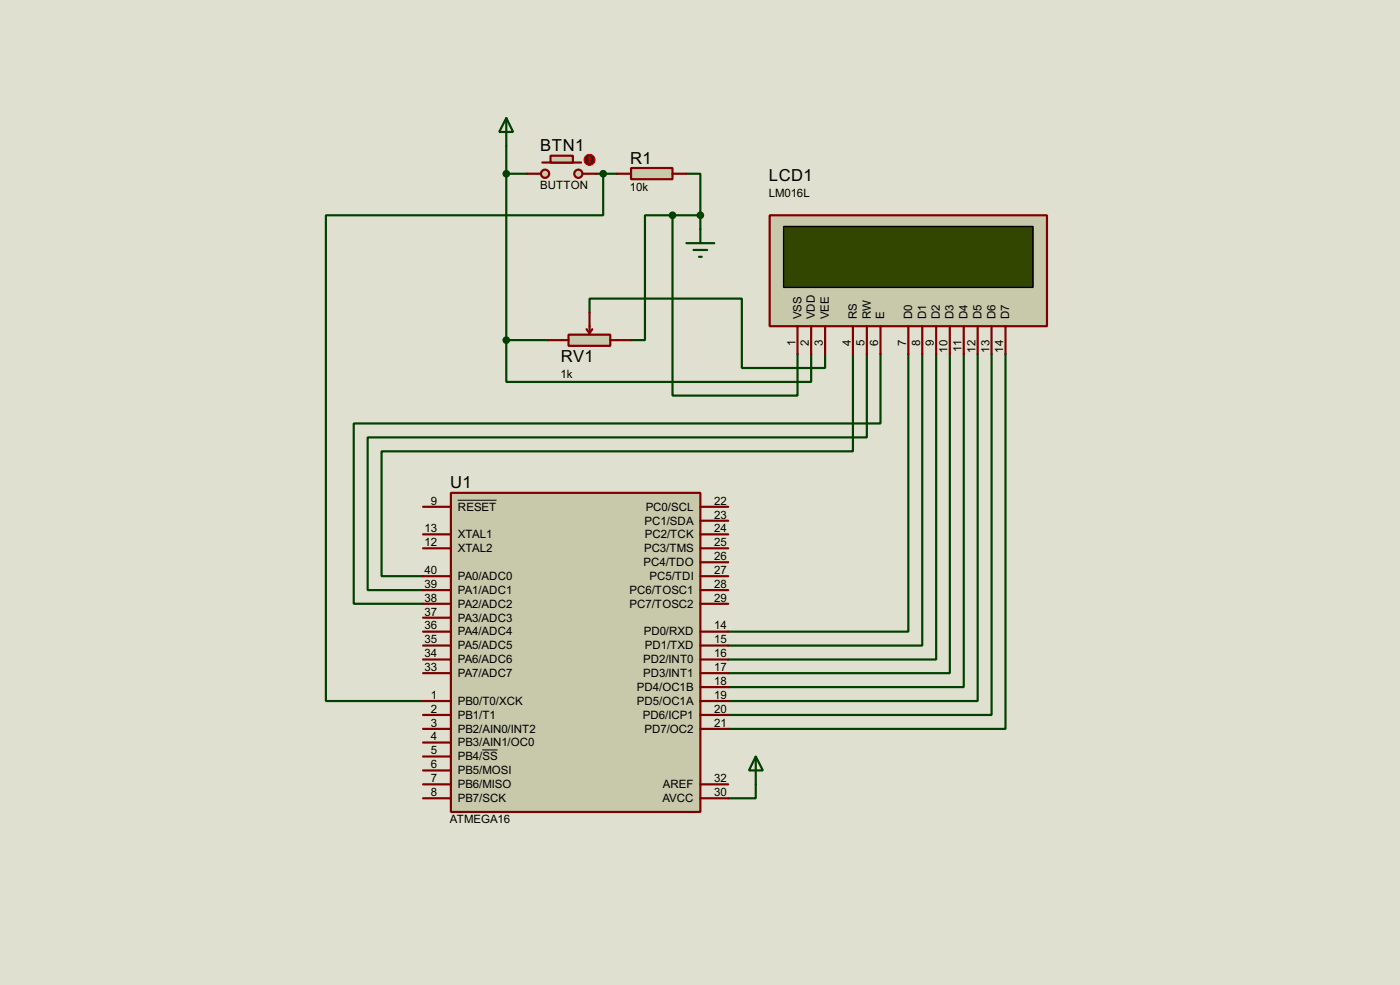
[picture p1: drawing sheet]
<svg xmlns="http://www.w3.org/2000/svg" width="256mm" height="180mm" viewBox="0 0 256 180" stroke-linecap="round" stroke-linejoin="round" font-family="sans-serif">
<path d="M0 0h256.5v180.3h-256.5z" fill="#e0e0d0"/>
<g fill="none" stroke="#004000" stroke-width=".4">
<path d="M92.8 26.7v35.6M92.8 31.8h3.8M109.3 31.8h3.8M110.5 31.8v7.6h-50.8v88.9h17.8M123.2 39.4h-5v22.9h-2.6M123.2 39.4v33h22.9v-7.6M123.2 39.4h5.1M125.8 31.8h2.5v7.6M128.3 39.4v2.6M108 57.2v-2.5h27.9v12.7h15.3v-2.6M92.8 62.3v7.6h55.8v-5.1M92.8 62.3h7.6"/>
<path d="M156.3 64.8v17.8h-86.4v22.9h7.6M158.8 64.8v15.3h-91.4v27.9h10.1M161.3 64.8v12.7h-96.5v33h12.7M166.4 64.8v50.8h-33M169 64.8v53.4h-35.6M171.5 64.8v55.9h-38.1M174 64.8v58.4h-40.6M176.6 64.8v61h-43.2M179.1 64.8v63.5h-45.7M181.7 64.8v66.1h-48.3M184.2 64.8v68.6h-50.8M138.5 143.6v2.5h-5.1"/>
</g>
<path d="M82.6 90.2h45.7v58.4h-45.7z" fill="#c8c8aa" stroke="#800000" stroke-width=".4"/>
<g fill="none" stroke="#800000" stroke-width=".4">
<path d="M77.5 92.8h5.1M77.5 97.8h5.1M128.3 92.8h5.1M128.3 97.8h5.1M128.3 95.3h5.1M77.5 100.4h5.1M77.5 115.6h5.1M77.5 118.2h5.1M77.5 105.5h5.1M77.5 108h5.1M77.5 110.5h5.1M77.5 113.1h5.1"/>
<path d="M128.3 100.4h5.1M128.3 115.6h5.1M128.3 118.2h5.1M128.3 102.9h5.1M128.3 105.5h5.1M128.3 108h5.1M128.3 110.5h5.1M77.5 128.3h5.1M77.5 130.9h5.1M77.5 133.4h5.1M77.5 135.9h5.1M77.5 138.5h5.1"/>
<path d="M77.5 120.7h5.1M77.5 123.2h5.1M128.3 128.3h5.1M128.3 130.9h5.1M128.3 133.4h5.1M128.3 120.7h5.1M128.3 123.2h5.1M128.3 125.8h5.1M77.5 141h5.1M77.5 143.6h5.1M77.5 146.1h5.1M128.3 143.6h5.1"/>
<path d="M128.3 146.1h5.1"/>
</g>
<path d="M83.9 91.6h7.1M88.4 137.3h2.8" fill="none" stroke="#000" stroke-width=".18"/>
<path d="M141 39.4h50.8v20.3h-50.8z" fill="#c8c8aa" stroke="#800000" stroke-width=".4"/>
<path d="M143.6 41.5h45.7v11.1h-45.7z" fill="#324600" stroke="#000" stroke-width=".25"/>
<g fill="none" stroke="#800000" stroke-width=".4">
<path d="M146.1 59.7v5.1M148.6 59.7v5.1M151.2 59.7v5.1M156.3 59.7v5.1M158.8 59.7v5.1M161.3 59.7v5.1M166.4 59.7v5.1M169 59.7v5.1M171.5 59.7v5.1M174 59.7v5.1M176.6 59.7v5.1M179.1 59.7v5.1"/>
<path d="M181.7 59.7v5.1M184.2 59.7v5.1"/>
</g>
<path d="M138.5 138.5l1.3 2.5h-2.6zM138.5 138.5v5.1" fill="none" stroke="#004000" stroke-width=".4"/>
<path d="M104.2 61.3h7.6v2h-7.6z" fill="#c8c8aa" stroke="#800000" stroke-width=".4"/>
<path d="M108 57.2v3.8M100.4 62.3h3.8M107.5 60.3l.5 .7M108.5 60.3l-.5 .7M111.8 62.3h3.8" fill="none" stroke="#800000" stroke-width=".4"/>
<path d="M92.8 21.6l1.2 2.6h-2.5zM92.8 21.6v5.1M125.8 44.5h5.1M127.1 45.8h2.5M128.1 47h.5M128.3 42v2.5" fill="none" stroke="#004000" stroke-width=".4"/>
<g fill="#c8c8aa" stroke="#800000" stroke-width=".4">
<circle cx="105.9" cy="31.8" r=".75"/>
<circle cx="99.8" cy="31.8" r=".75"/>
</g>
<path d="M99.4 29.8h7.1" fill="none" stroke="#800000" stroke-width=".4"/>
<path d="M100.9 28.5h4.1v1.3h-4.1z" fill="#c8c8aa" stroke="#800000" stroke-width=".4"/>
<path d="M96.6 31.8h2.5M106.7 31.8h2.6" fill="none" stroke="#800000" stroke-width=".4"/>
<circle cx="108" cy="29.3" r="1" fill="#400000" stroke="#f00" stroke-width=".2"/>
<path d="M107.8 29.5l.2 .3M108 28.8v1M108 28.8l-.2 .2M108 28.8l.3 .2M108.3 29.5l-.3 .3" fill="none" stroke="#f00" stroke-width=".2"/>
<path d="M115.6 30.8h7.6v2h-7.6z" fill="#c8c8aa" stroke="#800000" stroke-width=".4"/>
<path d="M113.1 31.8h2.5M123.2 31.8h2.6" fill="none" stroke="#800000" stroke-width=".4"/>
<g fill="#004000" stroke="#004000" stroke-width=".4">
<circle cx="128.3" cy="39.4" r=".5"/>
<circle cx="92.7" cy="31.8" r=".5"/>
<circle cx="110.5" cy="31.8" r=".5"/>
<circle cx="92.7" cy="62.3" r=".5"/>
<circle cx="123.2" cy="39.4" r=".5"/>
</g>
<g font-size="3.4">
<text x="99" y="27.7">BTN1</text>
<text x="115.5" y="30">R1</text>
<text x="140.9" y="33.1">LCD1</text>
<text x="102.8" y="66.3">RV1</text>
<text x="82.5" y="89.4">U1</text>
</g>
<g font-size="2.4">
<text x="98.9" y="34.6">BUTTON</text>
<text x="115.4" y="34.9">10k</text>
<text x="140.8" y="36">LM016L</text>
<text x="146.8" y="58.4" transform="rotate(-90 146.8 58.4)">VSS</text>
<text x="149.3" y="58.4" transform="rotate(-90 149.3 58.4)">VDD</text>
<text x="151.9" y="58.4" transform="rotate(-90 151.9 58.4)">VEE</text>
<text x="157" y="58.4" transform="rotate(-90 157 58.4)">RS</text>
<text x="159.5" y="58.4" transform="rotate(-90 159.5 58.4)">RW</text>
<text x="162" y="58.4" transform="rotate(-90 162 58.4)">E</text>
<text x="167.1" y="58.4" transform="rotate(-90 167.1 58.4)">D0</text>
<text x="169.7" y="58.4" transform="rotate(-90 169.7 58.4)">D1</text>
<text x="172.2" y="58.4" transform="rotate(-90 172.2 58.4)">D2</text>
<text x="174.7" y="58.4" transform="rotate(-90 174.7 58.4)">D3</text>
<text x="177.3" y="58.4" transform="rotate(-90 177.3 58.4)">D4</text>
<text x="179.8" y="58.4" transform="rotate(-90 179.8 58.4)">D5</text>
<text x="182.4" y="58.4" transform="rotate(-90 182.4 58.4)">D6</text>
<text x="184.9" y="58.4" transform="rotate(-90 184.9 58.4)">D7</text>
<text x="145.7" y="63.4" transform="rotate(-90 145.7 63.4)">1</text>
<text x="148.2" y="63.4" transform="rotate(-90 148.2 63.4)">2</text>
<text x="150.8" y="63.4" transform="rotate(-90 150.8 63.4)">3</text>
<text x="155.9" y="63.4" transform="rotate(-90 155.9 63.4)">4</text>
<text x="158.4" y="63.4" transform="rotate(-90 158.4 63.4)">5</text>
<text x="160.9" y="63.4" transform="rotate(-90 160.9 63.4)">6</text>
<text x="166" y="63.4" transform="rotate(-90 166 63.4)">7</text>
<text x="168.6" y="63.4" transform="rotate(-90 168.6 63.4)">8</text>
<text x="171.1" y="63.4" transform="rotate(-90 171.1 63.4)">9</text>
<text x="173.6" y="64.6" transform="rotate(-90 173.6 64.6)">10</text>
<text x="176.2" y="64.4" transform="rotate(-90 176.2 64.4)">11</text>
<text x="178.7" y="64.6" transform="rotate(-90 178.7 64.6)">12</text>
<text x="181.3" y="64.6" transform="rotate(-90 181.3 64.6)">13</text>
<text x="183.8" y="64.6" transform="rotate(-90 183.8 64.6)">14</text>
<text x="102.7" y="69.2">1k</text>
<text x="78.9" y="92.4">9</text>
<text x="83.9" y="93.5">RESET</text>
<text x="118.3" y="93.5">PC0/SCL</text>
<text x="130.9" y="92.4">22</text>
<text x="130.9" y="94.9">23</text>
<text x="77.8" y="100">12</text>
<text x="77.8" y="97.4">13</text>
<text x="83.9" y="101.1">XTAL2</text>
<text x="83.9" y="98.5">XTAL1</text>
<text x="118" y="101.1">PC3/TMS</text>
<text x="118.1" y="96">PC1/SDA</text>
<text x="118.1" y="98.5">PC2/TCK</text>
<text x="130.9" y="97.4">24</text>
<text x="130.9" y="100">25</text>
<text x="77.8" y="107.6">39</text>
<text x="77.8" y="105.1">40</text>
<text x="83.9" y="106.2">PA0/ADC0</text>
<text x="117.9" y="103.6">PC4/TDO</text>
<text x="119" y="106.2">PC5/TDI</text>
<text x="130.9" y="102.5">26</text>
<text x="130.9" y="105.1">27</text>
<text x="130.9" y="107.6">28</text>
<text x="77.8" y="112.7">37</text>
<text x="77.8" y="110.1">38</text>
<text x="83.9" y="113.8">PA3/ADC3</text>
<text x="83.9" y="111.2">PA2/ADC2</text>
<text x="83.9" y="108.7">PA1/ADC1</text>
<text x="115.3" y="108.7">PC6/TOSC1</text>
<text x="115.3" y="111.2">PC7/TOSC2</text>
<text x="130.9" y="110.1">29</text>
<text x="77.8" y="117.8">35</text>
<text x="77.8" y="115.2">36</text>
<text x="83.9" y="118.9">PA5/ADC5</text>
<text x="83.9" y="116.3">PA4/ADC4</text>
<text x="117.9" y="116.3">PD0/RXD</text>
<text x="118.1" y="118.9">PD1/TXD</text>
<text x="130.9" y="115.2">14</text>
<text x="130.9" y="117.8">15</text>
<text x="77.8" y="122.8">33</text>
<text x="77.8" y="120.3">34</text>
<text x="83.9" y="123.9">PA7/ADC7</text>
<text x="83.9" y="121.4">PA6/ADC6</text>
<text x="117.8" y="121.4">PD2/INT0</text>
<text x="117.8" y="123.9">PD3/INT1</text>
<text x="130.9" y="120.3">16</text>
<text x="130.9" y="122.8">17</text>
<text x="130.9" y="125.4">18</text>
<text x="78.9" y="127.9">1</text>
<text x="78.9" y="130.5">2</text>
<text x="83.9" y="129">PB0/T0/XCK</text>
<text x="83.9" y="131.6">PB1/T1</text>
<text x="116.7" y="126.5">PD4/OC1B</text>
<text x="116.7" y="129">PD5/OC1A</text>
<text x="117.8" y="131.6">PD6/ICP1</text>
<text x="130.9" y="127.9">19</text>
<text x="130.9" y="130.5">20</text>
<text x="78.9" y="133">3</text>
<text x="78.9" y="135.5">4</text>
<text x="83.9" y="134.1">PB2/AIN0/INT2</text>
<text x="83.9" y="136.6">PB3/AIN1/OC0</text>
<text x="118.1" y="134.1">PD7/OC2</text>
<text x="130.9" y="133">21</text>
<text x="78.9" y="138.1">5</text>
<text x="78.9" y="140.6">6</text>
<text x="78.9" y="143.2">7</text>
<text x="83.9" y="139.2">PB4/SS</text>
<text x="83.9" y="141.7">PB5/MOSI</text>
<text x="130.9" y="143.2">32</text>
<text x="78.9" y="145.7">8</text>
<text x="83.9" y="144.3">PB6/MISO</text>
<text x="83.9" y="146.8">PB7/SCK</text>
<text x="121.3" y="146.8">AVCC</text>
<text x="121.4" y="144.3">AREF</text>
<text x="130.9" y="145.7">30</text>
<text x="82.4" y="150.7">ATMEGA16</text>
</g>
</svg>
